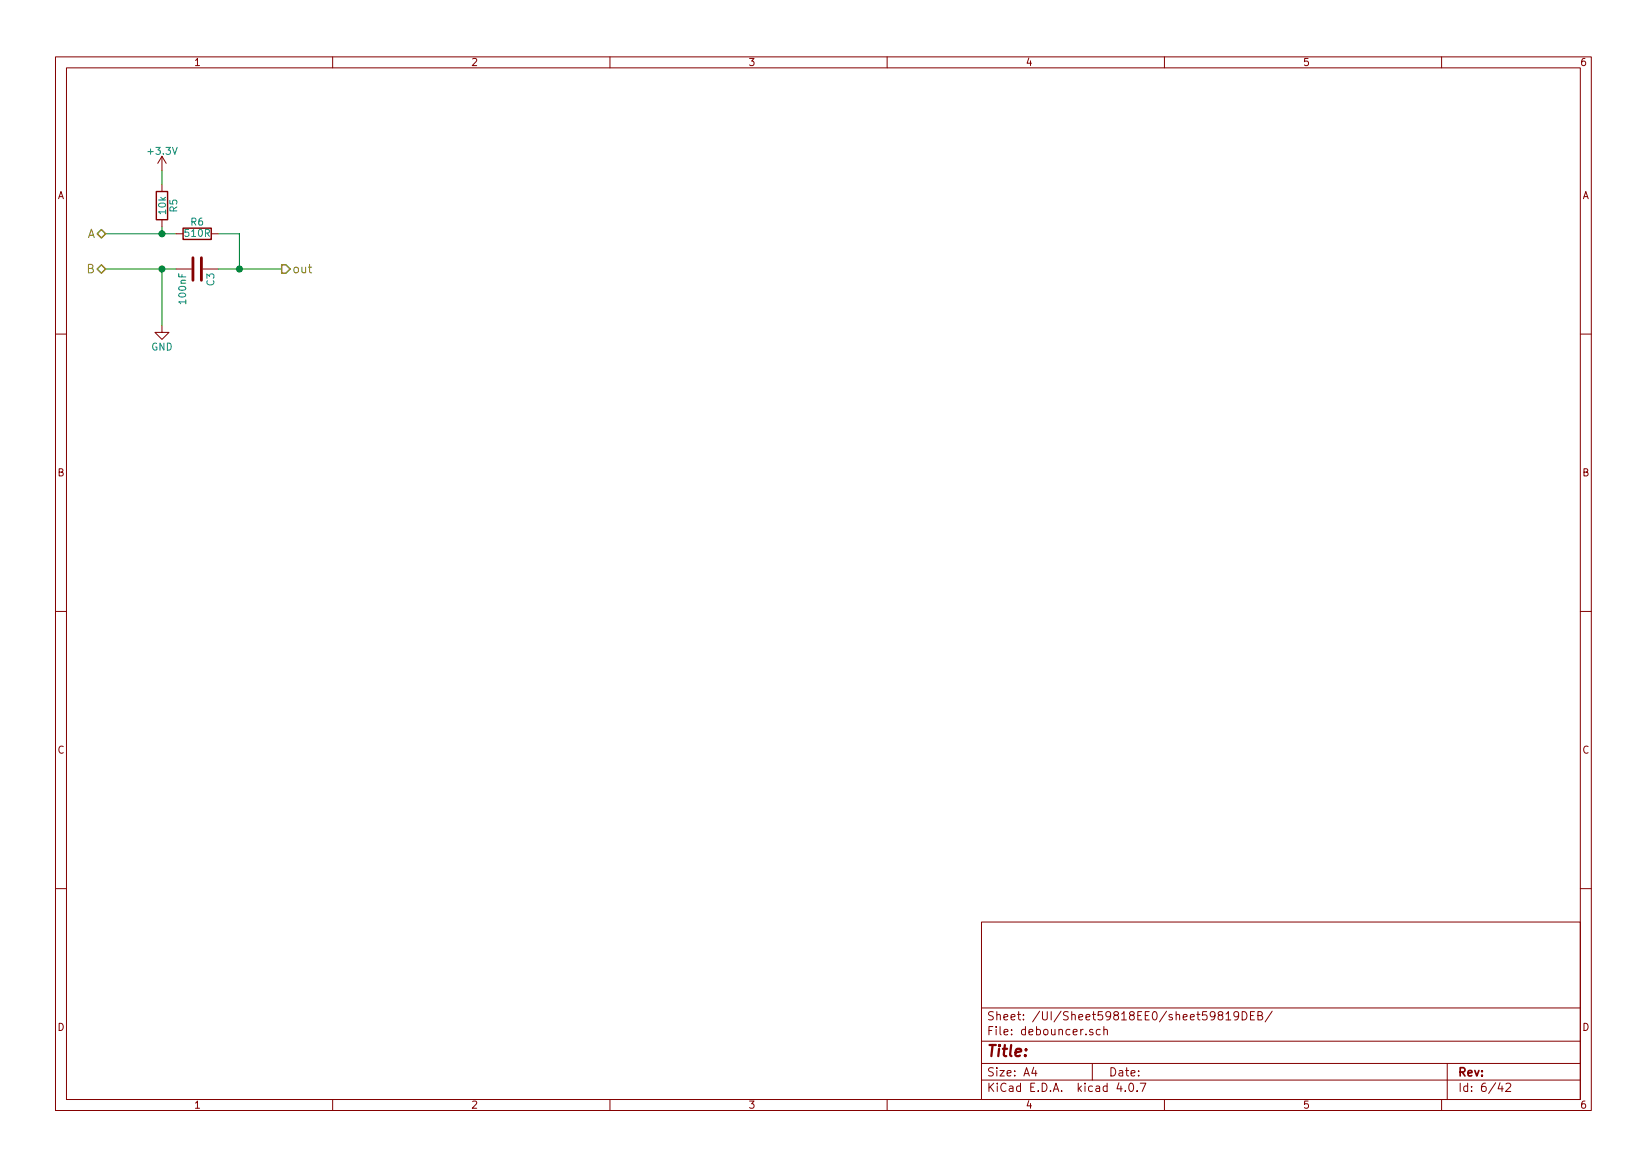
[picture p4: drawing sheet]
<svg xmlns="http://www.w3.org/2000/svg" width="297mm" height="210mm" viewBox="0 0 297 210" stroke-linecap="round" stroke-linejoin="round" font-family="sans-serif">
<g fill="none" stroke="#840000" stroke-width=".18">
<path d="M10 10.3h277v189.9h-277zM12 12.2h273v186.1h-273zM60 10.3v1.9M110 10.3v1.9M160 10.3v1.9M210 10.3v1.9M260 10.3v1.9M29.2 28.2v2.5M29.2 33.3v1.2M29.2 39.6v1.3M29.2 28.2l-.8 1.3M29.2 28.2l.8 1.3"/>
<path d="M29.2 58.7v1.2h1.3l-1.3 1.3-1.3-1.3h1.3M31.7 48.5h2.8M31.7 42.2h1.3M36.6 48.5h2.8M38.1 42.2h1.3M10 60.2h2M285 60.2h2M10 110.3h2M285 110.3h2M10 160.2h2M177 166.3h108v32h-108zM285 160.2h2"/>
<path d="M60 198.3v1.9M110 198.3v1.9M160 198.3v1.9M177 194.8h108M177 191.8h108M177 187.8h108M177 181.8h108M186.4 192.5l-.3 1h.9M186.8 193v1M197 191.8v3M197.1 185.7a.37 .37 0 0 0-.6 .1l.1 .2 .5 .2 .1 .1-.3 .3-.4-.1M198.4 185.7l-.4-.1-.3 .3 .1 .6 .2 .1 .4-.1"/>
<path d="M199.1 185.7l.2-.1 .4 .1v.9M199.1 185.1v1.5M201.8 195.2l-.4 1.1h1M202.9 196.7v.1M203.8 195.4l.1-.1a.81 .81 0 0 1 .6 .6 .81 .81 0 0 1-.3 .8l-.1 .1a.8 .8 0 0 1-.6-.6 .8 .8 0 0 1 .3-.8zM205.1 196.7v.1M205.6 195.3h1.1l-.7 1.5M210 198.3v1.9M220 183.1l-.3-.3 .1-.2 .2-.2 .4 .1 .1 .2v.2l-.5 .2-.3 .3v.2l.3 .3h.3l.2-.3v-.2l-.2-.3M221.1 182.8l.4-.4v1.5M221.1 183.9h.9M223.4 183.1l-.3 .3h-.3l-.3-.3v-.4l.2-.2 .4-.1 .2 .2a1.19 1.19 0 0 1-.2 1.2l-.4 .1"/>
<path d="M224 182.4a.76 .76 0 0 1 .9 .8 .76 .76 0 0 1-.9 .7zM225.5 183.1h.5M226.2 182.4h-.7v1.5h.7M226.9 183.1l.7-.1 .1-.3-.3-.3h-.5v1.5h.6l.2-.3a.41 .41 0 0 0-.3-.5M229.4 182.3l-1.2 2M260 198.3v1.9M261 191.8v6.5M270.5 195.2l-.3 1.1h.9M270.9 195.8v1M271.6 195.5l.6-.2 .3 .5-1 1h1"/>
</g>
<path d="M28.2 34.5h2v5.1h-2zM33 41.1h5.1v2.1h-5.1z" fill="none" stroke="#840000" stroke-width=".25"/>
<path d="M34.8 46.5v4M36.3 46.5v4" fill="none" stroke="#840000" stroke-width=".51"/>
<path d="M29.2 30.7v2.6M19 42.2h12.7M19 48.5h12.7M29.2 40.9v1.3M29.2 48.5v10.2M39.4 42.2h3.8v6.3M39.4 48.5h11.4" fill="none" stroke="#008400" stroke-width=".18"/>
<path d="M17.5 42.2l.8-.8 .7 .8-.7 .7zM17.5 48.5l.8-.8 .7 .8-.7 .8zM50.8 47.7h.8l.7 .8-.7 .8h-.8z" fill="none" stroke="#848400" stroke-width=".25"/>
<g fill="#008400" stroke="#008400" stroke-width=".25">
<circle cx="29.2" cy="42.2" r=".51"/>
<circle cx="29.2" cy="48.5" r=".51"/>
<circle cx="43.2" cy="48.5" r=".51"/>
</g>
<text font-size="2.8" fill="#840000" x="178" y="190.5">Title:</text>
<g font-size="2.1" fill="#848400">
<text x="15.6" y="42.9">A</text>
<text x="15.6" y="49.3">B</text>
<text x="52.7" y="49.3">out</text>
</g>
<g font-size="2.1" fill="#840000">
<text x="178" y="184">Sheet: /UI/Sheet59818EE0/sheet59819DEB/</text>
<text x="178" y="186.7">File: debouncer.sch</text>
<text x="178" y="196.9">KiCad E.D.A. kicad 4.0.7</text>
<text x="178" y="194.1">Size: A4</text>
<text x="200" y="194.1">Date:</text>
<text x="263" y="194.1">Rev:</text>
<text x="263" y="196.9">Id: 6/42</text>
</g>
<g font-size="1.8" fill="#840000">
<text x="35" y="11.9">1</text>
<text x="85" y="11.9">2</text>
<text x="135" y="11.9">3</text>
<text x="185" y="11.9">4</text>
<text x="235" y="11.9">5</text>
<text x="285" y="11.9">6</text>
<text x="10.4" y="35.9">A</text>
<text x="285.4" y="35.9">A</text>
<text x="10.4" y="85.9">B</text>
<text x="285.4" y="85.9">B</text>
<text x="10.4" y="135.9">C</text>
<text x="285.4" y="135.9">C</text>
<text x="10.4" y="185.9">D</text>
<text x="285.4" y="185.9">D</text>
<text x="35" y="199.9">1</text>
<text x="85" y="199.9">2</text>
<text x="135" y="199.9">3</text>
<text x="185" y="199.9">4</text>
<text x="235" y="199.9">5</text>
<text x="285" y="199.9">6</text>
</g>
<g font-size="1.8" fill="#008484">
<text x="26.9" y="27.9">+3.3V</text>
<text x="29.9" y="38.6" transform="rotate(-90 29.9 38.6)">10k</text>
<text x="32" y="38.2" transform="rotate(-90 32 38.2)">R5</text>
<text x="34.4" y="40.7">R6</text>
<text x="33.5" y="42.7">510R</text>
<text x="38.6" y="51.5" transform="rotate(-90 38.6 51.5)">C3</text>
<text x="33.6" y="54.6" transform="rotate(-90 33.6 54.6)">100nF</text>
<text x="27.3" y="63.2">GND</text>
</g>
</svg>
